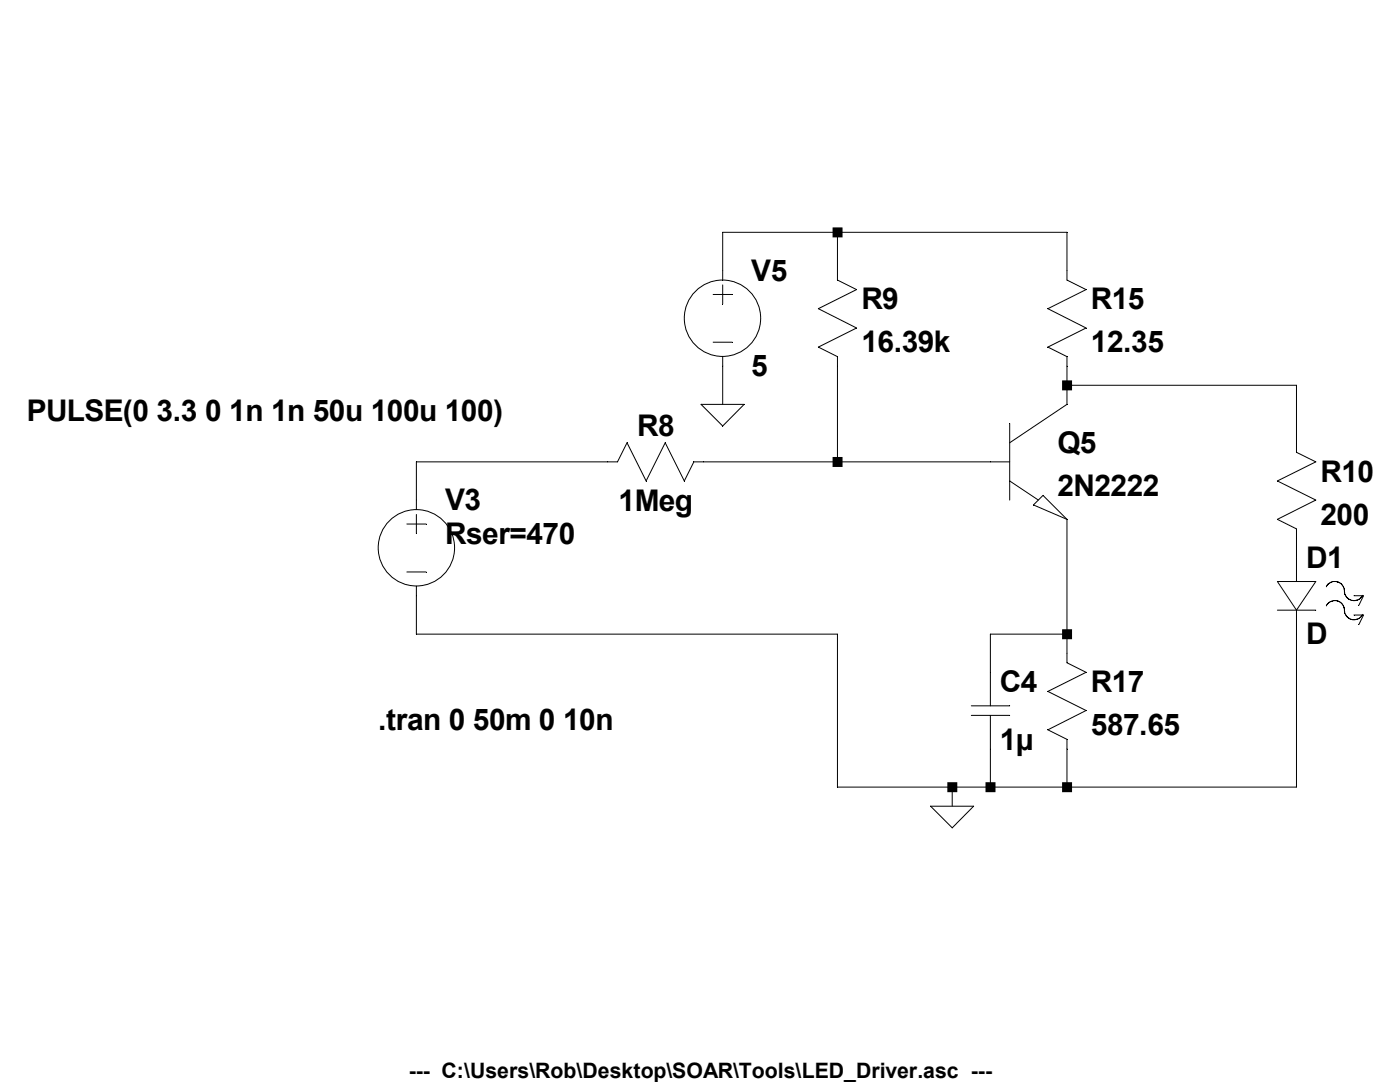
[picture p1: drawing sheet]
<svg xmlns="http://www.w3.org/2000/svg" width="279mm" height="216mm" viewBox="0 0 279 216" stroke-linecap="round" stroke-linejoin="round" font-family="sans-serif">
<g fill="none" stroke="#000" stroke-width=".2">
<path d="M142.3 58.8h3.8M144.2 55.9v-9.5h68.7v9.5l3.8 1.9-7.6 3.8 7.6 3.8-7.6 3.9 3.8 1.9v9.5l-11.4 7.6M144.2 56.9v3.8M167.1 46.4v9.5l3.8 1.9-7.6 3.8 7.6 3.8-7.6 3.9 3.8 1.9v21M142.3 68.3h3.8M144.2 71.2v9.5M212.9 76.9h45.8v13.4l3.9 1.9-7.7 3.8 7.7 3.8-7.7 3.8 3.8 1.9v10.5M139.9 80.7h8.6l-4.3 4.3zM201.5 92.2h-63l-1.9 3.8-3.8-7.7-3.9 7.7-3.8-7.7-1.9 3.9h-40.1v9.5M201.5 96l5.7 3.8M201.5 84.5v15.3M208.2 98.8l4.7 4.8-6.7-2.8z"/>
<path d="M81.2 104.6h3.8M81.2 114.1h3.8M83.1 102.7v3.8M83.1 117v9.5h84v30.6h91.6v-35.3M212.9 103.6v28.6l3.8 2-7.6 3.8 7.6 3.8-7.6 3.8 3.8 1.9v9.6M254.9 116h7.7l-3.9 5.8zM264.7 117.1a1.64 1.64 0 0 1 1.3-1.1 1.94 1.94 0 0 1 2.3 1.6 1.95 1.95 0 0 0 1.3 2.1 1.95 1.95 0 0 0 2.3-.9M270.2 118.9h1.9l-.9 1.9M212.9 126.5h-15.2v14.3M254.9 121.8h7.7M264.7 120.9a1.95 1.95 0 0 1 2.4-.9 1.95 1.95 0 0 1 1.3 2.2l.1 .3a1.88 1.88 0 0 0 1.7 1.2 1.88 1.88 0 0 0 1.7-1.1M270.2 122.7h1.9l-.9 1.9"/>
<path d="M190 157.1v3.8M193.8 140.8h7.7M193.8 142.7h7.7M197.7 142.7v14.4M185.7 160.9h8.6l-4.3 4.3z"/>
<circle cx="144.2" cy="63.5" r="7.6"/>
<circle cx="83.1" cy="109.3" r="7.6"/>
</g>
<g fill="#000">
<path d="M189.1 156.1h2v2h-2zM196.7 156.1h2v2h-2zM212 75.9h2v2h-2zM212 125.6h2v2h-2zM212 156.1h2v2h-2z" fill-rule="evenodd"/>
<path d="M166.2 45.4h1.9v2h-1.9zM166.2 91.2h1.9v2h-1.9z" fill-rule="evenodd"/>
</g>
<g font-size="6">
<text x="149.9" y="56">V5</text>
<text x="171.9" y="61.7">R9</text>
<text x="217.7" y="61.7">R15</text>
<text x="171.9" y="70.3">16.39k</text>
<text x="217.7" y="70.3">12.35</text>
<text x="149.9" y="75.1">5</text>
<text x="5.3" y="83.9">PULSE(0 3.3 0 1n 1n 50u 100u 100)</text>
<text x="127.2" y="87">R8</text>
<text x="211" y="90.4">Q5</text>
<text x="88.9" y="101.8">V3</text>
<text x="211" y="99">2N2222</text>
<text x="263.5" y="96.1">R10</text>
<text x="123.4" y="102">1Meg</text>
<text x="263.5" y="104.7">200</text>
<text x="88.9" y="108.5">Rser=470</text>
<text x="260.7" y="113.3">D1</text>
<text x="260.7" y="128.6">D</text>
<text x="199.6" y="138.1">C4</text>
<text x="217.7" y="138.1">R17</text>
<text x="75.5" y="145.8">.tran 0 50m 0 10n</text>
<text x="199.6" y="149.6">1µ</text>
<text x="217.7" y="146.7">587.65</text>
</g>
<text font-size="4.2" x="81.6" y="215.2">--- C:\Users\Rob\Desktop\SOAR\Tools\LED_Driver.asc ---</text>
</svg>
